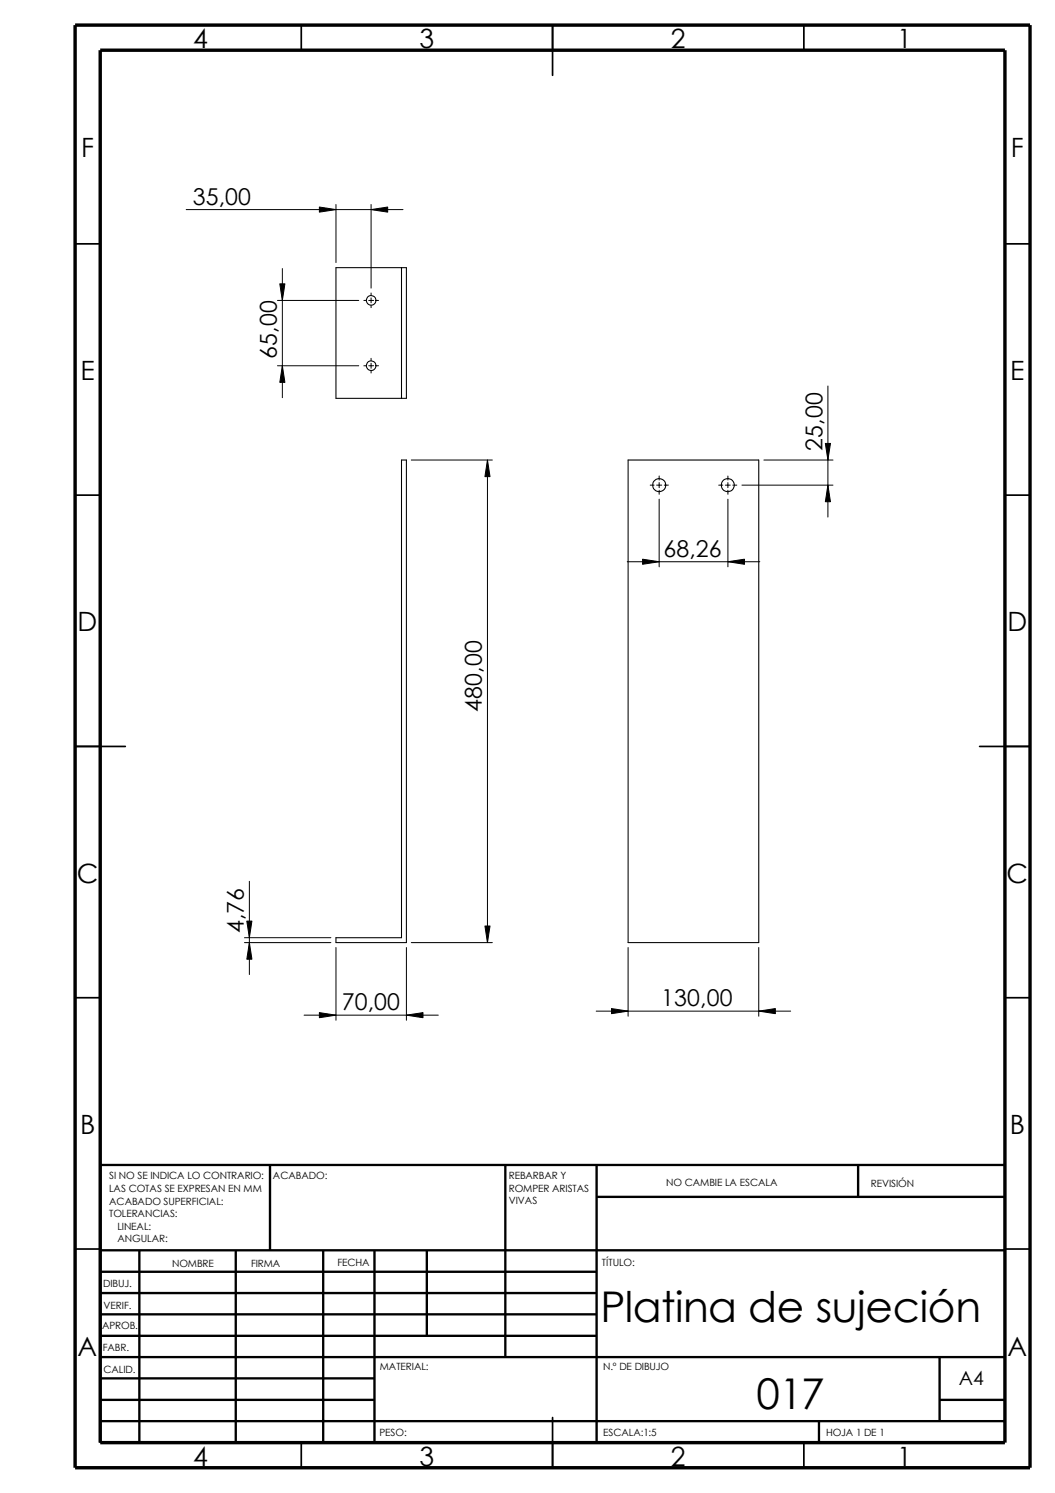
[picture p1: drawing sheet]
<svg xmlns="http://www.w3.org/2000/svg" width="210mm" height="297mm" viewBox="0 0 210 297" stroke-linecap="round" stroke-linejoin="round" font-family="sans-serif">
<g fill="none" stroke="#000" stroke-width=".34">
<path d="M59.9 5v5M109.9 5v10M159.9 5v5M14.9 48.5h5M199.9 48.5h5M14.9 98.5h5M199.9 98.5h5M14.9 148.5h10M194.9 148.5h10M14.9 198.5h5M199.9 198.5h5M14.9 248.5h5"/>
<path d="M199.9 248.5h5M59.9 287v5M109.9 282v10M159.9 287v5"/>
</g>
<g fill="none" stroke="#000" stroke-width=".47">
<path d="M53.7 231.8v17M100.5 231.8v38.2M118.7 238.1h81.2M118.7 231.8v55.2M170.7 231.8v6.3M199.9 231.8h-180v55.2M19.9 257.3h98.8M19.9 253h98.8M19.9 248.8h180M27.7 248.8v38.2M46.9 248.8v38.2M64.3 248.8v38.2"/>
<path d="M74.5 248.8v38.2M84.9 248.8v17M19.9 265.8h98.8M19.9 261.5h98.8M19.9 278.5h54.6M19.9 270h180M19.9 274.2h54.6M186.9 278.5h13M186.9 270v12.7M19.9 282.7h180M162.9 282.7v4.3"/>
</g>
<path d="M14.9 5h190v287h-190zM19.9 10h180v277h-180z" fill="none" stroke="#000" stroke-width=".68" stroke-linecap="butt"/>
<g fill="none" stroke="#000" stroke-width=".21">
<path d="M66.8 53.3h14.1v25.9h-14.1zM79.9 53.3v25.9M79.9 91.5h1v96h-14.1v-.9h13.1zM125 91.5h26v96h-26z"/>
<circle cx="73.8" cy="59.8" r=".96"/>
<circle cx="73.8" cy="72.7" r=".96"/>
<circle cx="131.2" cy="96.5" r="1.31"/>
<circle cx="144.8" cy="96.5" r="1.31"/>
</g>
<g fill="none" stroke="#000" stroke-width=".2">
<path d="M37 41.7h43.2M55.2 59.8h16.2M55.7 56.5h1l-.5 3.3zM56.2 53.4v25.7M63.5 41.2l3.3 .5-3.3 .5zM66.8 40.7v11.5M72.4 59.8h.5M73.4 59.8h.9M73.8 41.7l3.3-.5v1zM73.8 40.7v16.6M73.8 58.3v.5M73.8 59.3v.9"/>
<path d="M74.8 59.8h.5M55.2 72.8h16.2M56.2 72.8l.5 3.3h-1zM72.4 72.8h.5M73.4 72.8h.9M73.8 60.7v.5M73.8 71.3v.5M73.8 72.3v1M73.8 73.7v.5M74.8 72.8h.5M164.7 76.8v26.1M81.8 91.5h16.2"/>
<path d="M97 91.5l.5 3.3h-1zM97 91.5v96M129.4 96.5h.7M130.6 96.5h1.1M131.1 94.7v.8M131.1 96v1M131.1 97.5v.8M131.1 99.3v13.5M132.2 96.5h.8M143 96.5h.8M144.3 96.5h1M144.8 94.7v.8"/>
<path d="M144.8 96v1M144.8 97.5v.8M144.8 99.3v13.5M145.8 96.5h.8M147.6 96.5h18.1M152 91.5h13.7M164.2 88.2h1l-.5 3.3zM164.7 96.5l.5 3.3h-1zM124.8 111.8h26.4M127.8 111.3l3.3 .5-3.3 .5zM144.8 111.8l3.3-.5v1zM49.6 175.3v18.6"/>
<path d="M48.6 187.5h17.2M48.6 186.6h17.2M49.1 183.3h1l-.5 3.3zM49.6 187.5l.5 3.3h-1zM66.8 188.5v14.5M80.9 188.5v14.5M81.8 187.5h16.2M96.5 184.2h1l-.5 3.3zM125 188.5v13.7M151 188.5v13.7M60.5 202h26.7M63.5 201.5l3.3 .5-3.3 .5z"/>
<path d="M80.9 202l3.3-.5v1zM118.6 201.2h38.7M121.7 200.7l3.3 .5-3.3 .5zM151 201.2l3.3-.5v1z"/>
</g>
<g fill="#000">
<path d="M55.7 56.5h1l-.5 3.3zM63.5 41.2l3.3 .5-3.3 .5zM73.8 41.7l3.3-.5v1zM56.2 72.8l.5 3.3h-1zM97 91.5l.5 3.3h-1zM164.2 88.2h1l-.5 3.3zM164.7 96.5l.5 3.3h-1zM127.8 111.3l3.3 .5-3.3 .5zM144.8 111.8l3.3-.5v1zM49.6 187.5l.5 3.3h-1zM49.1 183.3h1l-.5 3.3zM96.5 184.2h1l-.5 3.3z"/>
<path d="M63.5 201.5l3.3 .5-3.3 .5zM80.9 202l3.3-.5v1zM121.7 200.7l3.3 .5-3.3 .5zM151 201.2l3.3-.5v1z"/>
</g>
<g font-size="8.4">
<text x="119.5" y="263.1">Platina de sujeción</text>
<text x="150.5" y="280.3">017</text>
</g>
<g font-size="5.3">
<text x="38.4" y="9.6">4</text>
<text x="83.4" y="9.6">3</text>
<text x="133.5" y="9.6">2</text>
<text x="178.5" y="9.6">1</text>
<text x="16.1" y="31.3">F</text>
<text x="201.1" y="31.3">F</text>
<text x="16" y="75.6">E</text>
<text x="201" y="75.6">E</text>
<text x="15.5" y="125.6">D</text>
<text x="200.4" y="125.6">D</text>
<text x="15.3" y="175.6">C</text>
<text x="200.3" y="175.6">C</text>
<text x="15.9" y="225.6">B</text>
<text x="200.9" y="225.6">B</text>
<text x="15.5" y="269.8">A</text>
<text x="200.4" y="269.8">A</text>
<text x="38.4" y="291.6">4</text>
<text x="83.4" y="291.6">3</text>
<text x="133.5" y="291.6">2</text>
<text x="178.5" y="291.6">1</text>
</g>
<g font-size="4.6">
<text x="38.4" y="40.8">35,00</text>
<text x="55.1" y="71.4" transform="rotate(-90 55.1 71.4)">65,00</text>
<text x="163.6" y="89.7" transform="rotate(-90 163.6 89.7)">25,00</text>
<text x="132" y="110.8">68,26</text>
<text x="95.9" y="141.6" transform="rotate(-90 95.9 141.6)">480,00</text>
<text x="48.5" y="185.7" transform="rotate(-90 48.5 185.7)">4,76</text>
<text x="68" y="201">70,00</text>
<text x="131.6" y="200.2">130,00</text>
</g>
<text font-size="3.9" x="190.8" y="275.5">A4</text>
<g font-size="2">
<text x="21.7" y="234.7">SI NO SE INDICA LO CONTRARIO:</text>
<text x="21.7" y="237.2">LAS COTAS SE EXPRESAN EN MM</text>
<text x="21.7" y="239.6">ACABADO SUPERFICIAL:</text>
<text x="54.3" y="234.7">ACABADO:</text>
<text x="101.2" y="239.6">VIVAS</text>
<text x="101.2" y="234.6">REBARBAR Y</text>
<text x="101.2" y="237.1">ROMPER ARISTAS</text>
<text x="132.5" y="236">NO CAMBIE LA ESCALA</text>
<text x="173.3" y="236.2">REVISIÓN</text>
<text x="21.7" y="242.1">TOLERANCIAS:</text>
<text x="23.4" y="244.6">LINEAL:</text>
<text x="23.4" y="247.1">ANGULAR:</text>
<text x="67.1" y="252">FECHA</text>
<text x="119.8" y="252">TÍTULO:</text>
<text x="20.5" y="256.1">DIBUJ.</text>
<text x="34.2" y="252.1">NOMBRE</text>
<text x="50" y="252">FIRMA</text>
<text x="20.6" y="260.4">VERIF.</text>
<text x="20.3" y="264.5">APROB.</text>
<text x="20.4" y="268.8">FABR.</text>
<text x="20.6" y="273.2">CALID.</text>
<text x="75.6" y="272.6">MATERIAL:</text>
<text x="120" y="272.6">N.º DE DIBUJO</text>
<text x="75.5" y="285.6">PESO:</text>
<text x="120" y="285.7">ESCALA:1:5</text>
<text x="164.4" y="285.7">HOJA 1 DE 1</text>
</g>
</svg>
